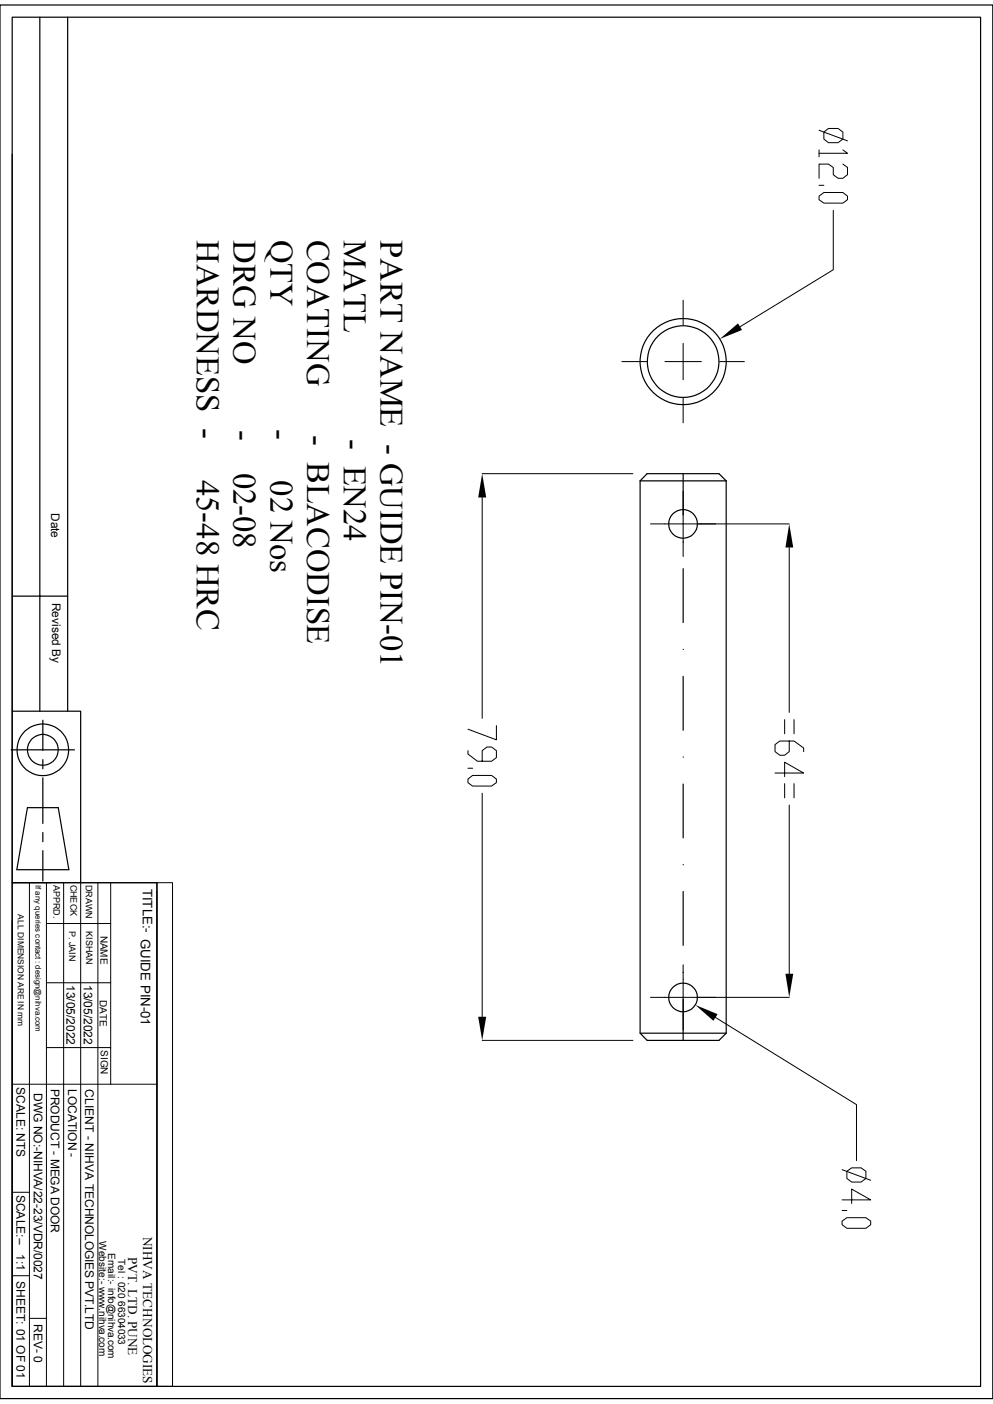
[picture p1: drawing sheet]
<svg xmlns="http://www.w3.org/2000/svg" width="210mm" height="297mm" viewBox="0 0 210 297" stroke-linecap="round" stroke-linejoin="round" font-family="sans-serif">
<g fill="none" stroke="#000" stroke-width=".25">
<path d="M0 1.1h210v294.8h-210zM2.6 3.6h204.8v289.7h-204.8zM8.4 3.6v146.9M14.3 3.6v146.9M2.6 32.6v117.9h14.5v36.2M135.4 101.7h18.2M135.4 101.7v116.9l1.5 1.5h15.2l1.5-1.5M135.4 101.7l1.5-1.5h15.2l1.5 1.5M144.5 100.2v8.7M144.5 114.6h.1M153.6 101.7v116.9M2.6 126.1h11.7"/>
<path d="M144.5 120.3v11.4M144.5 137.4h.1M2.4 158.6h13.3M2.6 150.5v36.2M9.1 152.4v6.4M144.5 143.1v11.4M5.8 170.9h6.5l2.3 13.1h-11zM9.1 180v6.4M9.1 160.7v1.9M9.1 164.5v9.7M9.1 176.1v2M144.5 165.9v11.3"/>
<path d="M144.5 160.1h.1M2.6 186.7h30.6v106.6h-30.6zM2.6 194.8v98.5M144.5 188.6v11.4M144.5 182.9h.1M135.4 218.6h18.2M144.5 205.7h.1M144.5 211.4v8.7"/>
<circle cx="144.5" cy="76.5" r="9.1"/>
<circle cx="144.5" cy="76.5" r="7.6"/>
<circle cx="144.5" cy="110.8" r="3"/>
<circle cx="9.1" cy="158.6" r="5.5"/>
<circle cx="9.1" cy="158.6" r="3.3"/>
<circle cx="144.5" cy="211" r="3"/>
</g>
<g fill="none" stroke="#000" stroke-width=".21">
<path d="M173.2 27.6l6 2.2M173.2 31.7v1.5M173.2 39.2h1M174.2 27.9l1-.7h2l1.1 .7v1.5l-1.1 .8h-2l-1-.8zM178.3 31.7l.9 .7h-6M178.3 34.7l.9 .7v1.6l-.9 .7h-1.1l-1-.7v-1.6l-1-.7h-2v3M173.2 41.5l1-.8h4.1l.9 .8v.7l-.9 .8h-4.1l-1-.8zM176.2 44.5v12.6l-19.7 12M131.5 76.5h5.3M140.6 76.5h3.9v3.8M144.5 72.6v3.9h3.8M144.5 63.5v5.2"/>
<path d="M152.2 76.5h5.2M144.5 84.2v5.3M102 100.2h31.9M102 105.2v46.8M137.6 110.8h6.9v6.9M144.5 103.9v6.9h3.8M147.5 110.8h19.4M166.9 115.8v34.9M99 158.8v.7l2 1.5h3l1-.7v-1.5l-1-.8h-1l-1 .8v2.2M105 153.5v3l-6-2.2M165.9 152.2v3M166.9 156.8v2.2l-1 .8h-1l-1-.8v-1.5l1-.7h3l2.1 1.4v.8"/>
<path d="M167.9 152.2v3M99 162.5h.9M99 164.8l.9-.8h4.1l1 .8v.8l-1 .7h-4.1l-.9-.7zM102 167.8v47.3M163.9 163.5h6.1l-4.1-2.3v3.1M165.9 165.8v3M166.9 170.3v35.7M167.9 165.8v3M2.6 186.7h30.6M6.2 186.7v106.6M9.8 195.4h13.6M9.8 186.7v106.6"/>
<path d="M13.5 186.7v106.6M17.1 186.7v106.6M20.7 186.7v106.6M23.4 186.7v42.7M33.2 186.7h3.3v106.6h-3.3zM33.2 188.6v104.7M9.8 207.9h13.6M137.6 211h6.9v6.9M144.5 204.1v6.9h3.8M147.5 211h19.4M151.3 215.2l29.8 18.5v11.8M2.6 229.4h30.6"/>
<path d="M9.8 221.6h13.6M102 220.1h31.9M2.6 252.2h3.6M178.1 258.3l1-.7h4l1 .7v.8l-1 .7h-4l-1-.7zM178.1 253.8h6l-4-2.3v3.1M178.1 247.4l6 2.3M178.1 256.1h1M179.1 247.8l1-.7h2l1 .7v1.5l-1 .8h-2l-1-.8zM2.6 269.9h3.6M6.2 278.9h3.6"/>
</g>
<path d="M152.2 71.7l3.9-3.3 .8 1.4zM102 100.2l.8 5h-1.7zM166.9 110.8l.9 5h-1.7zM101.1 215.1h1.7l-.8 5zM147.1 212.6l4.7 1.9-.9 1.4zM166.1 206h1.7l-.9 5z" fill="#000"/>
<g font-size="6.9">
<text x="41.6" y="50.8" transform="rotate(90 41.6 50.8)">HARDNESS -</text>
<text x="49.4" y="50.8" transform="rotate(90 49.4 50.8)">DRG NO</text>
<text x="57.2" y="50.7" transform="rotate(90 57.2 50.7)">QTY</text>
<text x="64.9" y="50.7" transform="rotate(90 64.9 50.7)">COATING</text>
<text x="72.7" y="50.8" transform="rotate(90 72.7 50.8)">MATL</text>
<text x="80.5" y="50.8" transform="rotate(90 80.5 50.8)">PART NAME - GUIDE PIN-01</text>
<text x="49.4" y="91" transform="rotate(90 49.4 91)">-</text>
<text x="57.2" y="90.8" transform="rotate(90 57.2 90.8)">-</text>
<text x="64.9" y="92" transform="rotate(90 64.9 92)">- BLACODISE</text>
<text x="72.7" y="92.8" transform="rotate(90 72.7 92.8)">- EN24</text>
<text x="41.6" y="101.4" transform="rotate(90 41.6 101.4)">45-48 HRC</text>
<text x="49.4" y="100" transform="rotate(90 49.4 100)">02-08</text>
<text x="57.2" y="101.6" transform="rotate(90 57.2 101.6)">02 Nos</text>
</g>
<g font-size="2.8">
<text x="30.2" y="188" transform="rotate(90 30.2 188)">TITLE:- GUIDE PIN-01</text>
<text x="30.3" y="261.6" transform="rotate(90 30.3 261.6)">NIHVA TECHNOLOGIES</text>
<text x="27.1" y="265.9" transform="rotate(90 27.1 265.9)">PVT. LTD. PUNE</text>
</g>
<g font-size="2.5">
<text x="10.8" y="108.5" transform="rotate(90 10.8 108.5)">Date</text>
<text x="11" y="127.5" transform="rotate(90 11 127.5)">Revised By</text>
<text x="14.1" y="208.4" transform="rotate(90 14.1 208.4)">13/05/2022</text>
<text x="17.7" y="208.3" transform="rotate(90 17.7 208.3)">13/05/2022</text>
<text x="3.5" y="230" transform="rotate(90 3.5 230)">SCALE: NTS</text>
<text x="7.2" y="231.2" transform="rotate(90 7.2 231.2)">DWG NO:-NIHVA/22-23/VDR/0027</text>
<text x="10.8" y="230.3" transform="rotate(90 10.8 230.3)">PRODUCT - MEGA DOOR</text>
<text x="14.4" y="230.3" transform="rotate(90 14.4 230.3)">LOCATION -</text>
<text x="18" y="230.4" transform="rotate(90 18 230.4)">CLIENT - NIHVA TECHNOLOGIES PVT.LTD</text>
<text x="3.5" y="252.7" transform="rotate(90 3.5 252.7)">SCALE:--</text>
<text x="3.5" y="265.3" transform="rotate(90 3.5 265.3)">1:1</text>
<text x="3.5" y="271" transform="rotate(90 3.5 271)">SHEET: 01 OF 01</text>
<text x="7.2" y="280" transform="rotate(90 7.2 280)">REV- 0</text>
</g>
<g font-size="2.1">
<text x="21.3" y="197.9" transform="rotate(90 21.3 197.9)">NAME</text>
<text x="21.1" y="211.5" transform="rotate(90 21.1 211.5)">DATE</text>
<text x="21.3" y="222.1" transform="rotate(90 21.3 222.1)">SIGN</text>
<text x="21" y="262.6" transform="rotate(90 21 262.6)">Website:- www.nihva.com</text>
<text x="22.9" y="265" transform="rotate(90 22.9 265)">Email:- info@nihva.com</text>
<text x="25" y="266.3" transform="rotate(90 25 266.3)">Tel : 020 66304033</text>
</g>
<g font-size="1.9">
<text x="11.3" y="187.2" transform="rotate(90 11.3 187.2)">APPRD.</text>
<text x="14.9" y="187.1" transform="rotate(90 14.9 187.1)">CHECK</text>
<text x="18.1" y="187.2" transform="rotate(90 18.1 187.2)">DRAWN</text>
<text x="14.6" y="196.9" transform="rotate(90 14.6 196.9)">P. JAIN</text>
<text x="18.2" y="197" transform="rotate(90 18.2 197)">KISHAN</text>
</g>
<text font-size="1.8" x="3.8" y="193.4" transform="rotate(90 3.8 193.4)">ALL DIMENSION ARE IN mm</text>
<text font-size="1.7" x="7.5" y="187.2" transform="rotate(90 7.5 187.2)">If any queries contact : design@nihva.com</text>
</svg>
